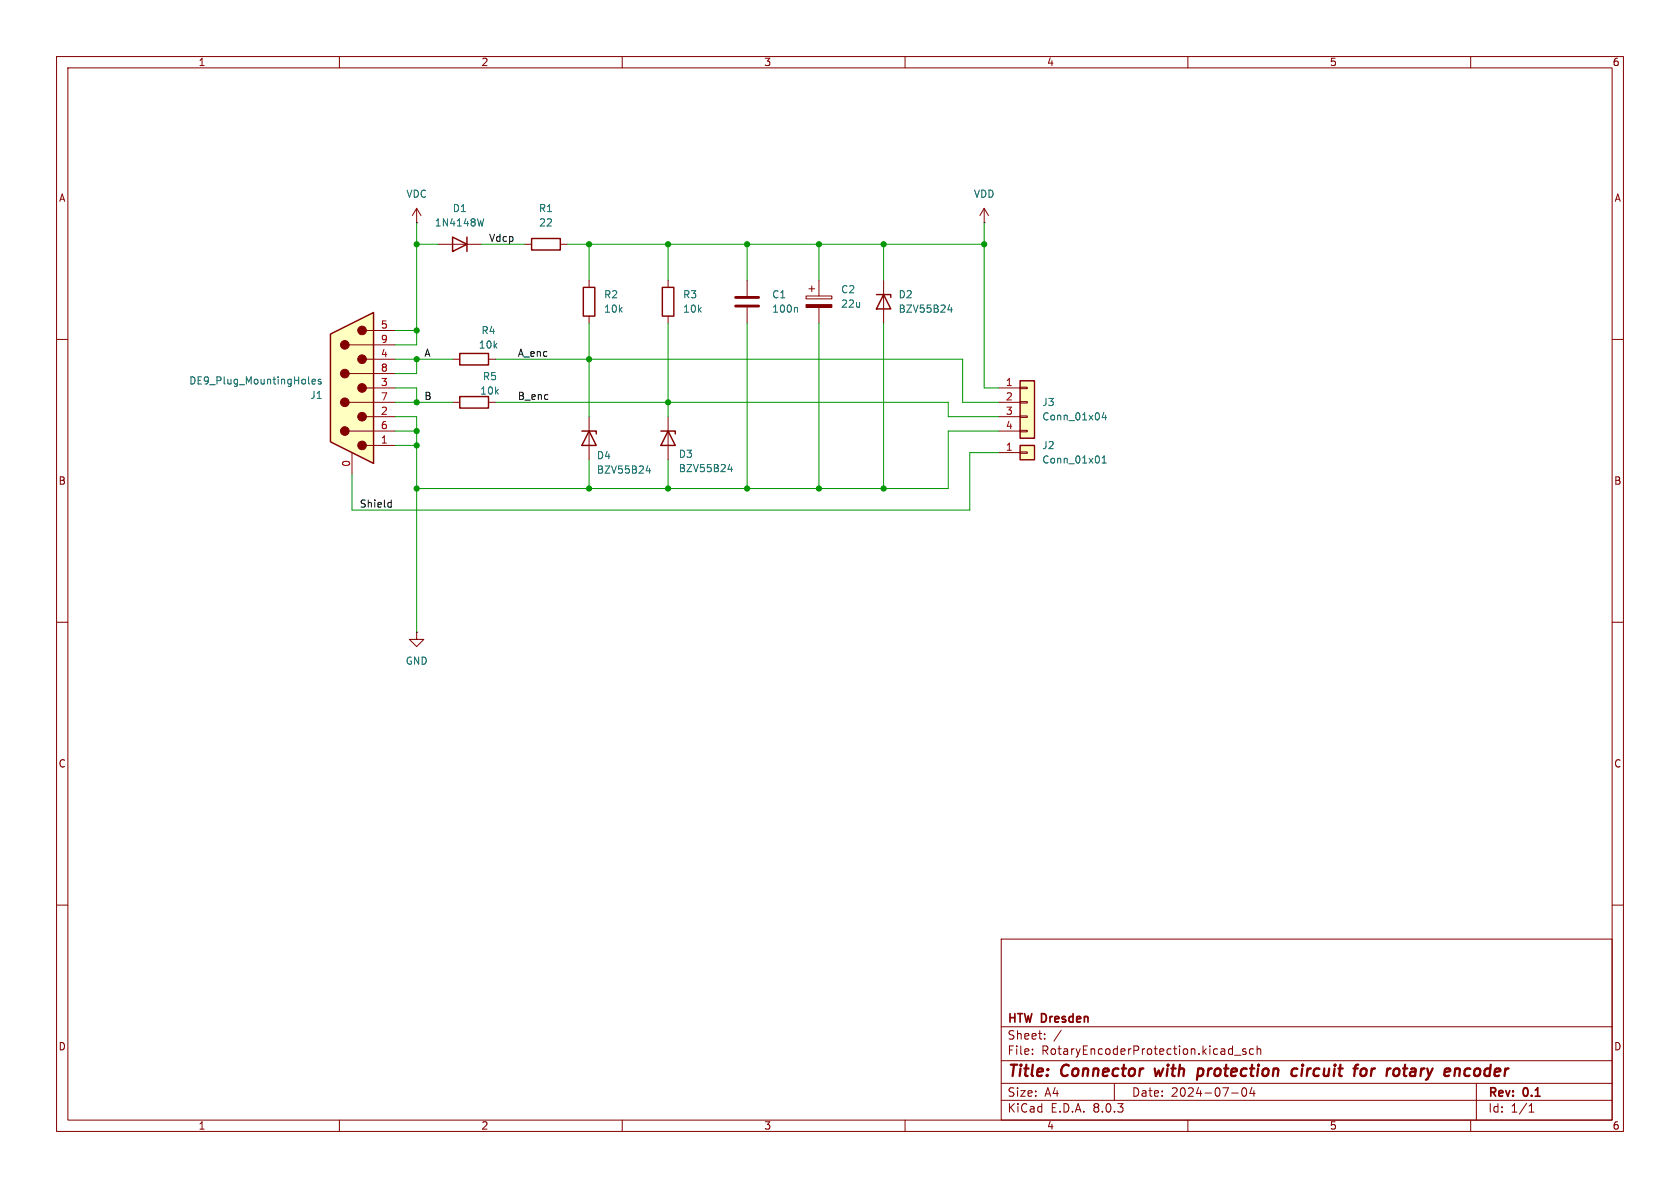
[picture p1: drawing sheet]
<svg xmlns="http://www.w3.org/2000/svg" width="297mm" height="210mm" viewBox="0 0 297 210" stroke-linecap="round" stroke-linejoin="round" font-family="sans-serif">
<g fill="none" stroke="#840000" stroke-width=".18">
<path d="M10 10h277v190h-277zM12 12h273v186h-273zM60 10v2M110 10v2M160 10v2M210 10v2M260 10v2M73.7 39.4h.1M73.7 36.8l-.8 1.3M73.7 36.8v2.6M73.7 36.8l.7 1.3M10 60h2"/>
<path d="M92.7 43.2h1.3M99.1 43.2h1.2M104.1 49.5v1.3M104.1 55.9v1.3M285 60h2M80 63.5h1.3M86.4 63.5h1.2M104.1 73.7v7.6M10 110h2M73.7 111.8v1.2h1.2l-1.2 1.3-1.3-1.3h1.3M73.7 111.8h.1M285 110h2"/>
<path d="M10 160h2M285 160h2M177 166h108v32h-108zM60 198v2M110 198v2M160 198v2M177 194.5h108M177 191.5h108M177 187.5h108M177 181.5h108M182.5 186.3v.1M182.5 185.5v.1"/>
<path d="M184.7 183.6v.1M184.7 182.8v.1M187.6 182.1l-1.3 2M197 191.5v3M210 198v2M217.7 193.2h1.2M218.2 186.5h1.2M219.7 192.4a.81 .81 0 0 0 .3 1.4l.2-.1 .2-.5-.2-.8M220.2 185.5l-.3-.1-.2 .2v.2l.5 .2v.3h-.5M221.3 192.2l-.3 1.1h.9M221.6 185.5l-.4-.1-.3 .3v.4l.1 .2h.6M221.7 192.8v1"/>
<path d="M222.2 185.5l.3-.1 .3 .1 .1 .9M222.2 184.9v1.5M260 198v2M261 191.5v6.5M270.3 196.6h.9M270.3 195.5l.4-.4v1.5"/>
</g>
<path d="M204.1 188.9l.2 1.3 .5-.9M211.7 190.1l.2 .1 .6-.1M211.8 189l.2-.1 .6 .1M211.8 188.9l-.2 2M229.4 189a.66 .66 0 0 0-1 .3l-.1 .5 .2 .3 .1 .1 .6-.1M230.2 188.9l-.1 1.3M240.7 189.1a.52 .52 0 0 1 .5-.2 .52 .52 0 0 1 .4 .4l-.1 .5a.55 .55 0 0 1-.5 .4 .55 .55 0 0 1-.5-.4zM248 188.9h.8M248.4 188.2l-.2 1.7 .2 .3M259.8 188.9a.66 .66 0 0 0-.9 .4v.7l.3 .2h.4" fill="none" stroke="#840000" stroke-width=".4"/>
<path d="M94 42.2h5.1v2h-5.1zM103.1 50.8h2.1v5.1h-2.1zM81.3 62.5h5.1v2h-5.1zM102.9 76.2h2.5v.5M104.1 76.2l1.3 2.5h-2.5z" fill="none" stroke="#840000" stroke-width=".25"/>
<path d="M114.2 83.2h.8M114.8 82.8v.8" fill="none" stroke="#006464" stroke-width=".18"/>
<path d="M58.4 59.1l7.6-3.9v26.7l-7.6-3.8z" fill="#ffffc2"/>
<g fill="#840000" stroke="#840000" stroke-width=".18">
<path d="M142.5 53.8h4.6v.6h-4.6z"/>
<circle cx="64" cy="78.7" r=".76"/>
<circle cx="64" cy="73.7" r=".76"/>
<circle cx="64" cy="68.6" r=".76"/>
<circle cx="64" cy="63.5" r=".76"/>
<circle cx="64" cy="58.4" r=".76"/>
<circle cx="61" cy="76.2" r=".76"/>
<circle cx="61" cy="71.1" r=".76"/>
<circle cx="61" cy="66" r=".76"/>
<circle cx="61" cy="61" r=".76"/>
</g>
<g fill="none" stroke="#840000" stroke-width=".18">
<path d="M64.8 58.4h5M77.5 43.2h7.6M142.5 52.3h4.6v.5h-4.6zM143 51.1h1M143.5 50.5v1.1M144.8 49.5v2.8M144.8 54.4v2.8M61.7 76.2h8.1M61.7 71.1h8.1M61.7 66h8.1M61.7 61h8.1M64.8 78.7h5"/>
<path d="M64.8 73.7h5M64.8 68.6h5M64.8 63.5h5M80 71.1h1.3M86.4 71.1h1.2M62.2 80v3.8"/>
</g>
<path d="M58.4 59.1l7.6-3.9v26.7l-7.6-3.8zM80 41.9l2.5 1.3-2.5 1.3zM82.5 41.9v2.6M81.3 70.1h5.1v2h-5.1z" fill="none" stroke="#840000" stroke-width=".25"/>
<path d="M85.5 38.7l-.3 1.2M54.6 67.8l.1 .1M55.2 67.5l.6-.2-.1-.2-.4-.1-.1 .2v.6h.5M56.7 67.1l-.3-.1-.1 .2v.2l.4 .1v.3h-.4" fill="none" stroke="#006464" stroke-width=".18"/>
<path d="M180.3 67.3h2.6v10.2h-2.6z" fill="#ffffc2"/>
<path d="M176.5 68.6h3.8M176.5 71.1h3.8M176.5 73.7h3.8M176.5 76.2h3.8M180.3 76.1h1.3v.2h-1.3zM180.3 73.5h1.3v.3h-1.3zM180.3 71h1.3v.2h-1.3zM180.3 68.5h1.3v.2h-1.3z" fill="none" stroke="#840000" stroke-width=".18"/>
<path d="M180.3 67.3h2.6v10.2h-2.6z" fill="none" stroke="#840000" stroke-width=".25"/>
<path d="M195.1 72.9l-.3 .9h.8M195.4 73.4v.8" fill="none" stroke="#006464" stroke-width=".18"/>
<path d="M180.3 78.7h2.6v2.6h-2.6z" fill="#ffffc2"/>
<path d="M174 39.4h.1M174 36.8l-.8 1.3M174 36.8v2.6M174 36.8l.8 1.3M118.1 49.5v1.3M118.1 55.9v1.3M132.1 49.5v2.8M132.1 54.4v2.8M156.2 49.5v7.7M118.1 73.7v7.6M180.3 79.9h1.3v.2h-1.3zM176.5 80h3.8" fill="none" stroke="#840000" stroke-width=".18"/>
<path d="M117.1 50.8h2v5.1h-2zM154.9 52.1h2.6v.5M156.2 52.1l1.3 2.5h-2.6zM116.8 76.2h2.6v.5M118.1 76.2l1.3 2.5h-2.6zM180.3 78.7h2.6v2.6h-2.6z" fill="none" stroke="#840000" stroke-width=".25"/>
<path d="M140.8 54.3l.2 .2v.7M167.6 54.8h.8M168.2 54.3v.9M128.7 83h.8M129.3 82.5v.9M194.8 81.9h.8M194.8 81l.4-.4v1.3" fill="none" stroke="#006464" stroke-width=".18"/>
<path d="M130 54.1h4.1M130 52.6h4.1" fill="none" stroke="#840000" stroke-width=".51"/>
<path d="M68.8 88.8l.4 .1M69.2 88.4v1.3M69.2 89.6l-.4 .1" fill="none" stroke="#0f0f0f" stroke-width=".18"/>
<g fill="none" stroke="#009600" stroke-width=".18">
<path d="M73.7 39.4v21.6h-3.9M174 39.4v29.2h2.5M69.8 58.4h3.9M73.7 43.2h3.8M85.1 43.2h7.6M100.3 43.2h73.7M104.1 43.2v6.3M104.1 57.2v16.5M118.1 43.2v6.3M118.1 57.2v16.5M132.1 43.2v6.3M132.1 57.2v29.2"/>
<path d="M144.8 43.2v6.3M144.8 57.2v29.2M156.2 43.2v6.3M156.2 57.2v29.2M69.8 68.6h3.9v2.5M69.8 73.7h3.9v38.1M69.8 63.5h10.2M69.8 76.2h3.9M69.8 71.1h10.2M69.8 78.7h3.9M73.7 63.5v2.5h-3.9M87.6 63.5h82.6v7.6h6.3"/>
<path d="M87.6 71.1h80v2.6h8.9M176.5 76.2h-8.9v10.2h-93.9M104.1 81.3v5.1M118.1 81.3v5.1M176.5 80h-5.1v10.2h-109.2v-6.4"/>
</g>
<g fill="#009600" stroke="#009600" stroke-width=".18">
<circle cx="104.1" cy="86.4" r=".46"/>
<circle cx="118.1" cy="86.4" r=".46"/>
<circle cx="118.1" cy="71.1" r=".46"/>
<circle cx="73.7" cy="86.4" r=".46"/>
<circle cx="73.7" cy="78.7" r=".46"/>
<circle cx="73.7" cy="58.4" r=".46"/>
<circle cx="73.7" cy="43.2" r=".46"/>
<circle cx="73.7" cy="71.1" r=".46"/>
<circle cx="73.7" cy="63.5" r=".46"/>
<circle cx="104.1" cy="43.2" r=".46"/>
<circle cx="73.7" cy="76.2" r=".46"/>
<circle cx="104.1" cy="63.5" r=".46"/>
<circle cx="132.1" cy="43.2" r=".46"/>
<circle cx="144.8" cy="43.2" r=".46"/>
<circle cx="156.2" cy="43.2" r=".46"/>
<circle cx="144.8" cy="86.4" r=".46"/>
<circle cx="132.1" cy="86.4" r=".46"/>
<circle cx="156.2" cy="86.4" r=".46"/>
<circle cx="174" cy="43.2" r=".46"/>
<circle cx="118.1" cy="43.2" r=".46"/>
</g>
<g font-size="2.8" fill="#840000">
<text x="178" y="190.9">Title:</text>
<text x="187.7" y="190.9">Connector</text>
<text x="205" y="190.9">with</text>
<text x="213.4" y="190.9">protection</text>
<text x="230.8" y="190.9">circuit</text>
<text x="242.7" y="190.9">for</text>
<text x="249.2" y="190.9">rotary</text>
<text x="260.3" y="190.9">encoder</text>
</g>
<g font-size="2.1" fill="#840000">
<text x="178" y="184">Sheet:</text>
<text x="178" y="181.2">HTW Dresden</text>
<text x="178" y="186.7">File:</text>
<text x="184.1" y="186.7">RotaryEncoderProtection.kicad_sch</text>
<text x="178" y="196.9">KiCad</text>
<text x="178" y="194.1">Size:</text>
<text x="184.7" y="194.1">A4</text>
<text x="185.7" y="196.9">E.D.A.</text>
<text x="193.3" y="196.9">8.0.3</text>
<text x="200" y="194.1">Date:</text>
<text x="207" y="194.1">2024-07-04</text>
<text x="263" y="194.3">Rev:</text>
<text x="263" y="196.9">Id:</text>
<text x="267.1" y="196.9">1/1</text>
<text x="269.4" y="194.3">0.1</text>
</g>
<g font-size="1.8" fill="#840000">
<text x="35" y="11.9">1</text>
<text x="85" y="11.9">2</text>
<text x="135" y="11.9">3</text>
<text x="185" y="11.9">4</text>
<text x="235" y="11.9">5</text>
<text x="285" y="11.9">6</text>
<text x="10.3" y="35.9">A</text>
<text x="285.3" y="35.9">A</text>
<text x="10.3" y="85.9">B</text>
<text x="285.3" y="85.9">B</text>
<text x="10.3" y="135.9">C</text>
<text x="285.3" y="135.9">C</text>
<text x="10.3" y="185.9">D</text>
<text x="285.3" y="185.9">D</text>
<text x="35" y="199.9">1</text>
<text x="85" y="199.9">2</text>
<text x="135" y="199.9">3</text>
<text x="185" y="199.9">4</text>
<text x="235" y="199.9">5</text>
<text x="285" y="199.9">6</text>
</g>
<g font-size="1.8" fill="#006464">
<text x="71.7" y="35.2">VDC</text>
<text x="172.1" y="35.2">VDD</text>
<text x="76.8" y="40.2">1N4148W</text>
<text x="79.9" y="37.7">D1</text>
<text x="95.2" y="37.7">R1</text>
<text x="95.2" y="40.2">22</text>
<text x="106.7" y="52.9">R2</text>
<text x="120.7" y="52.9">R3</text>
<text x="136.4" y="52.9">C1</text>
<text x="148.6" y="52">C2</text>
<text x="158.8" y="52.9">D2</text>
<text x="85" y="59.3">R4</text>
<text x="106.7" y="55.5">10k</text>
<text x="120.7" y="55.5">10k</text>
<text x="136.4" y="55.5">100n</text>
<text x="148.6" y="54.6">22u</text>
<text x="158.8" y="55.5">BZV55B24</text>
<text x="84.5" y="61.8">10k</text>
<text x="33.4" y="68.2">DE9_Plug_MountingHoles</text>
<text x="54.8" y="70.7">J1</text>
<text x="84.8" y="70">10k</text>
<text x="85.3" y="67.4">R5</text>
<text x="184.2" y="72">J3</text>
<text x="184.2" y="74.5">Conn_01x04</text>
<text x="105.4" y="81.4">D4</text>
<text x="105.4" y="83.9">BZV55B24</text>
<text x="119.9" y="81.1">D3</text>
<text x="119.9" y="83.7">BZV55B24</text>
<text x="184.2" y="79.6">J2</text>
<text x="184.2" y="82.1">Conn_01x01</text>
<text x="71.6" y="117.7">GND</text>
</g>
<g font-size="1.8" fill="#0f0f0f">
<text x="86.4" y="42.8">Vdcp</text>
<text x="74.9" y="63.2">A</text>
<text x="91.4" y="63.2">A_enc</text>
<text x="74.9" y="70.8">B</text>
<text x="91.4" y="70.8">B_enc</text>
<text x="63.5" y="89.8">Shield</text>
</g>
<g font-size="1.8" fill="#a90000">
<text x="67.2" y="58.2">5</text>
<text x="67.2" y="63.2">4</text>
<text x="67.2" y="65.8">8</text>
<text x="67.2" y="60.7">9</text>
<text x="67.2" y="68.3">3</text>
<text x="67.2" y="70.9">7</text>
<text x="177.7" y="68.3">1</text>
<text x="177.7" y="70.9">2</text>
<text x="67.2" y="73.4">2</text>
<text x="67.2" y="75.9">6</text>
<text x="177.7" y="73.4">3</text>
<text x="177.7" y="75.9">4</text>
<text x="62" y="82.6" transform="rotate(-90 62 82.6)">0</text>
<text x="67.2" y="78.5">1</text>
<text x="177.7" y="79.8">1</text>
</g>
</svg>
